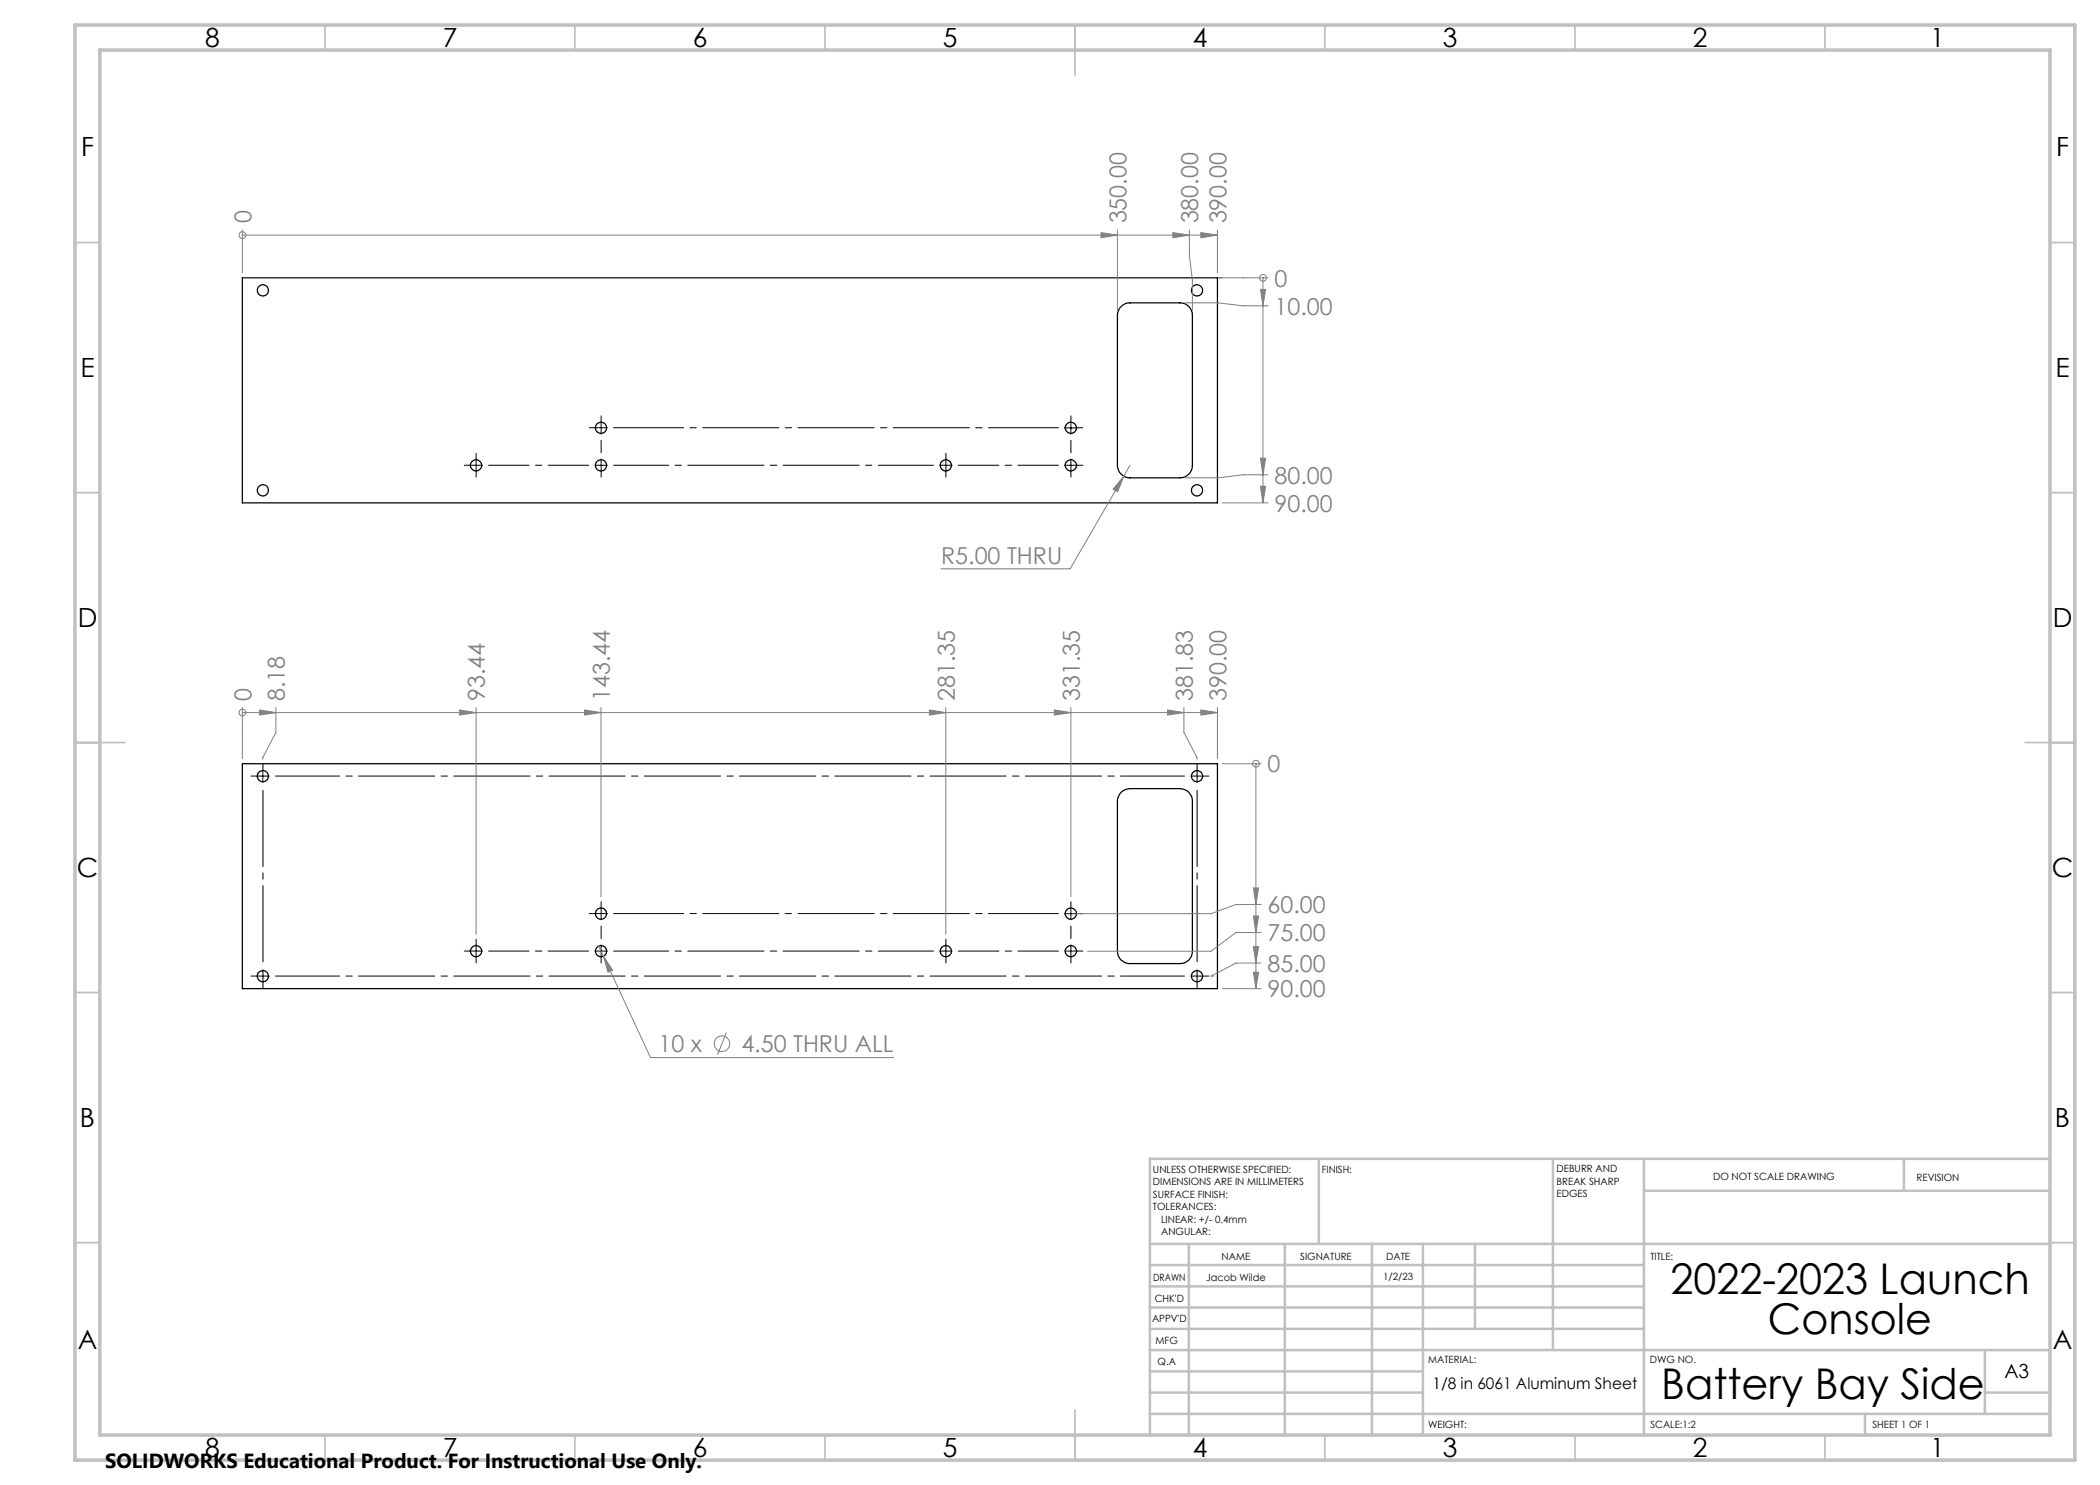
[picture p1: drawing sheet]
<svg xmlns="http://www.w3.org/2000/svg" width="420mm" height="297mm" viewBox="0 0 420 297" stroke-linecap="round" stroke-linejoin="round" font-family="sans-serif">
<g fill="none" stroke="#000" stroke-width=".25">
<path d="M48.5 55.6h195v45h-195zM224.2 61.3a2.32 2.32 0 0 1 1.8-.7h10a2.47 2.47 0 0 1 2.5 2.5v30a2.47 2.47 0 0 1-2.5 2.5h-10a2.53 2.53 0 0 1-2.5-2.5v-30a2.72 2.72 0 0 1 .7-1.8zM48.5 152.7h195v45h-195zM224.2 158.5a2.72 2.72 0 0 1 1.8-.8h10a2.47 2.47 0 0 1 2.5 2.5v30a2.41 2.41 0 0 1-2.5 2.5h-10a2.47 2.47 0 0 1-2.5-2.5v-30a2.72 2.72 0 0 1 .7-1.7z"/>
<circle cx="52.6" cy="58.1" r="1.13"/>
<circle cx="239.4" cy="58.1" r="1.13"/>
<circle cx="52.6" cy="98.1" r="1.12"/>
<circle cx="95.2" cy="93.1" r="1.12"/>
<circle cx="120.2" cy="85.6" r="1.12"/>
<circle cx="120.2" cy="93.1" r="1.12"/>
<circle cx="189.2" cy="93.1" r="1.12"/>
<circle cx="214.2" cy="85.6" r="1.12"/>
<circle cx="214.2" cy="93.1" r="1.12"/>
<circle cx="239.4" cy="98.1" r="1.12"/>
<circle cx="52.6" cy="155.2" r="1.12"/>
<circle cx="239.4" cy="155.2" r="1.12"/>
<circle cx="52.6" cy="195.2" r="1.12"/>
<circle cx="95.2" cy="190.2" r="1.12"/>
<circle cx="120.2" cy="182.7" r="1.12"/>
<circle cx="120.2" cy="190.2" r="1.12"/>
<circle cx="189.2" cy="190.2" r="1.12"/>
<circle cx="214.2" cy="182.7" r="1.12"/>
<circle cx="214.2" cy="190.2" r="1.12"/>
<circle cx="239.4" cy="195.2" r="1.12"/>
</g>
<g fill="none" stroke="#808080" stroke-width=".2">
<path d="M48.5 47h.1M48.5 46v8.6M48.5 47h195M220.2 46.5l3.3 .5-3.3 .6zM223.5 46v16.1M234.6 46.5l3.3 .5-3.3 .6zM237.9 46v5l.6 5v6.1M240.2 46.5l3.3 .5-3.3 .6zM243.5 46v8.6M243.6 55.6h10M252.1 57.9h1l-.5 3.3zM252.6 55.6h.1"/>
<path d="M252.6 55.6v45M237 60.6h6.6l5 .6h5M224.8 95.2l-1.3 3.2-.9-.6zM224.8 95.2l-10.8 18.6h-25.8M226 93.1l-1.2 2.1M252.1 91.6h1l-.5 3.4zM252.1 97.3h1l-.5 3.3zM253.6 95h-5l-5 .6h-6.6M244.5 100.6h9.1M48.5 142.5h.1M48.5 141.5v10.2M48.5 142.5h195"/>
<path d="M51.9 142l3.3 .5-3.3 .5zM55.2 141.5v5l-2.6 5v.4M91.9 142l3.3 .5-3.3 .5zM95.2 141.5v45.4M116.9 142l3.3 .5-3.3 .5zM120.2 141.5v37.8M185.9 142l3.3 .5-3.3 .5zM189.2 141.5v45.4M210.9 142l3.3 .5-3.3 .5zM214.2 141.5v37.8M233.5 142l3.3 .5-3.3 .5zM236.8 141.5v5l2.6 5v.4"/>
<path d="M240.2 142l3.3 .5-3.3 .5zM243.5 141.5v10.2M244.5 152.7h7.7M251.2 152.7h.1M251.2 152.7v45M250.7 177.6h1l-.5 3.3zM119.7 189.2l1 2M120.7 191.2l1.8 2.8-.9 .4zM120.7 191.2l9.4 20.3h48.6M244.5 197.7h7.7M250.7 183.2h1l-.5 3.3zM250.7 189.3h1l-.5 3.3z"/>
<path d="M250.7 194.4h1l-.5 3.3zM252.2 180.9h-5l-5 1.8h-27M252.2 186.5h-5l-5 3.7h-24.7M252.2 192.6h-5l-5 2.6h.6M145.3 206.5l-1.8 4.5"/>
<circle cx="48.5" cy="47" r=".69"/>
<circle cx="252.6" cy="55.6" r=".67"/>
<circle cx="48.5" cy="142.5" r=".68"/>
<circle cx="251.2" cy="152.7" r=".68"/>
<circle cx="144.4" cy="208.7" r="1.55"/>
</g>
<g fill="none" stroke="#000" stroke-width=".2" stroke-dasharray="15.2 1.3 1.3 1.3">
<path d="M94 93h-1.2M95.2 93v-1.2M95.2 93h-1.2M95.2 93v1.3M95.2 93h1.3M95.2 91.8v-1.1M95.2 94.3v1.1M119 85.5h-1.1M120.2 85.5v-1.2M120.2 85.5h-1.2M120.2 85.5v1.3M120.2 85.5h1.3"/>
<path d="M120.2 84.3v-1.1M120.2 93v-1.2M120.2 93h-1.2M120.2 93v1.3M120.2 93h1.3M120.2 94.3v1.1M120.2 90.5v-2.5M189.2 93v-1.2M189.2 93h-1.3M189.2 93v1.3M189.2 93h1.2M189.2 91.8v-1.1"/>
<path d="M189.2 94.3v1.1M214.2 84.3v-1.1M214.2 93v-1.2M214.2 93h-1.3M214.2 93v1.3M214.2 93h1.2M214.2 94.3v1.1M214.2 90.5v-2.5M215.4 85.5h1.2M215.4 93h1.2M51.3 155.2h-1.1M52.6 154v-1.2"/>
<path d="M239.4 155.2v-1.2M239.4 155.2h-1.2M239.4 155.2v1.3M239.4 155.2h1.3M239.4 154v-1.2M240.7 155.2h1.1M51.3 195.2h-1.1M52.6 195.2v-1.2M52.6 195.2h-1.3M52.6 195.2v1.3M52.6 195.2h1.2M52.6 196.5v1.1"/>
<path d="M94 190.2h-1.2M95.2 190.2v-1.2M95.2 190.2h-1.2M95.2 190.2v1.3M95.2 190.2h1.3M95.2 189v-1.2M95.2 191.5v1.1M119 182.7h-1.1M120.2 182.7v-1.2M120.2 182.7h-1.2M120.2 182.7v1.3M120.2 182.7h1.3"/>
<path d="M120.2 181.5v-1.2M120.2 190.2v-1.2M120.2 190.2h-1.2M120.2 190.2v1.3M120.2 190.2h1.3M120.2 191.5v1.1M120.2 187.7v-2.5M189.2 190.2v-1.2M189.2 190.2h-1.3M189.2 190.2v1.3M189.2 190.2h1.2M189.2 189v-1.2"/>
<path d="M189.2 191.5v1.1M214.2 181.5v-1.2M214.2 190.2v-1.2M214.2 190.2h-1.3M214.2 190.2v1.3M214.2 190.2h1.2M214.2 191.5v1.1M214.2 187.7v-2.5M215.4 182.7h1.2M215.4 190.2h1.2M239.4 195.2v-1.2M239.4 195.2h-1.2"/>
<path d="M239.4 195.2v1.3M239.4 195.2h1.3M239.4 196.5v1.1M240.7 195.2h1.1"/>
</g>
<path d="M97.7 93h20M191.7 93h20M97.7 190.2h20M191.7 190.2h20" fill="none" stroke="#000" stroke-width=".2" stroke-dasharray="15.2 1.3 1.3 1.3" stroke-dashoffset="7.1"/>
<path d="M122.7 85.5h89M122.7 182.7h89" fill="none" stroke="#000" stroke-width=".2" stroke-dasharray="15.2 1.3 1.3 1.3" stroke-dashoffset="1.2"/>
<path d="M122.7 93h64M122.7 190.2h64" fill="none" stroke="#000" stroke-width=".2" stroke-dasharray="15.2 1.3 1.3 1.3" stroke-dashoffset="4.2"/>
<path d="M52.6 192.7v-35M239.4 192.7v-35" fill="none" stroke="#000" stroke-width=".2" stroke-dasharray="15.2 1.3 1.3 1.3" stroke-dashoffset="-.4"/>
<path d="M55.1 155.2h181.8M55.1 195.2h181.8" fill="none" stroke="#000" stroke-width=".2" stroke-dasharray="15.2 1.3 1.3 1.3" stroke-dashoffset="2.4"/>
<path d="M212.9 85.6h2.5M214.2 84.3v2.5M51.3 155.2h2.5M52.6 154v2.5M212.9 182.7h2.5M214.2 181.5v2.5" fill="none" stroke="#000" stroke-width=".2"/>
<g fill="none" stroke="#c0c0c0" stroke-width=".35">
<path d="M65 5v5M115 5v5M165 5v5M215 5v10M265 5v5M315 5v5M365 5v5M15 48.5h5M410 48.5h5M15 98.5h5M410 98.5h5M15 148.5h10"/>
<path d="M405 148.5h10M15 198.5h5M410 198.5h5M15 248.5h5M410 248.5h5M65 287v5M115 287v5M165 287v5M215 282v10M265 287v5M315 287v5M365 287v5"/>
</g>
<g fill="none" stroke="#c0c0c0" stroke-width=".5">
<path d="M263.8 231.8v17M310.6 231.8v38.2M328.8 231.8v55.2M328.8 238.2h81.2M380.8 231.8v6.4M410 231.8h-180v55.2M230 248.8h180M230 257.3h98.8M230 253h98.8M237.8 248.8v38.2M257 248.8v38.2M274.4 248.8v38.2"/>
<path d="M284.6 248.8v38.2M295 248.8v17M230 265.8h98.8M230 261.5h98.8M230 278.5h54.6M230 274.3h54.6M230 270h180M397 278.5h13M397 270v12.8M230 282.8h180M373 282.8v4.2"/>
</g>
<path d="M15 5h400v287h-400zM20 10h390v277h-390z" fill="none" stroke="#c0c0c0" stroke-width=".7"/>
<g fill="#808080">
<path d="M252.1 57.9h1l-.5 3.3zM252.1 91.6h1l-.5 3.4zM252.1 97.3h1l-.5 3.3zM250.7 177.6h1l-.5 3.3zM250.7 183.2h1l-.5 3.3zM250.7 189.3h1l-.5 3.3zM250.7 194.4h1l-.5 3.3z"/>
<path d="M220.2 46.5l3.3 .5-3.3 .6zM234.6 46.5l3.3 .5-3.3 .6zM240.2 46.5l3.3 .5-3.3 .6zM91.9 142l3.3 .5-3.3 .5zM116.9 142l3.3 .5-3.3 .5zM185.9 142l3.3 .5-3.3 .5zM210.9 142l3.3 .5-3.3 .5zM240.2 142l3.3 .5-3.3 .5zM233.5 142l3.3 .5-3.3 .5zM51.9 142l3.3 .5-3.3 .5z"/>
<path d="M224.8 95.2l-2.2 2.6 .9 .6zM120.7 191.2l.9 3.2 .9-.4z"/>
</g>
<g font-size="8.5">
<text x="334.1" y="258.8">2022-2023 Launch</text>
<text x="353.6" y="266.9">Console</text>
<text x="332.3" y="279.7">Battery Bay Side</text>
</g>
<g font-size="5.3">
<text x="41" y="9.5">8</text>
<text x="88.5" y="9.5">7</text>
<text x="138.5" y="9.5">6</text>
<text x="188.5" y="9.5">5</text>
<text x="238.5" y="9.5">4</text>
<text x="288.5" y="9.5">3</text>
<text x="338.5" y="9.5">2</text>
<text x="386" y="9.5">1</text>
<text x="16.2" y="31.3">F</text>
<text x="411.2" y="31.3">F</text>
<text x="16.1" y="75.5">E</text>
<text x="411.1" y="75.5">E</text>
<text x="15.5" y="125.5">D</text>
<text x="410.5" y="125.5">D</text>
<text x="15.4" y="175.5">C</text>
<text x="410.4" y="175.5">C</text>
<text x="16" y="225.5">B</text>
<text x="411" y="225.5">B</text>
<text x="15.5" y="269.8">A</text>
<text x="410.5" y="269.8">A</text>
<text x="41" y="291.5">8</text>
<text x="88.5" y="291.5">7</text>
<text x="138.5" y="291.5">6</text>
<text x="188.5" y="291.5">5</text>
<text x="238.5" y="291.5">4</text>
<text x="288.5" y="291.5">3</text>
<text x="338.5" y="291.5">2</text>
<text x="386" y="291.5">1</text>
</g>
<g font-size="4.7" fill="#808080">
<text x="50.3" y="44.7" transform="rotate(-90 50.3 44.7)">0</text>
<text x="225.3" y="44.7" transform="rotate(-90 225.3 44.7)">350.00</text>
<text x="239.7" y="44.7" transform="rotate(-90 239.7 44.7)">380.00</text>
<text x="245.3" y="44.7" transform="rotate(-90 245.3 44.7)">390.00</text>
<text x="254.9" y="57.3">0</text>
<text x="254.9" y="62.9">10.00</text>
<text x="254.9" y="96.7">80.00</text>
<text x="254.9" y="102.3">90.00</text>
<text x="188.2" y="112.7">R5.00 THRU</text>
<text x="50.3" y="140.2" transform="rotate(-90 50.3 140.2)">0</text>
<text x="57" y="140.2" transform="rotate(-90 57 140.2)">8.18</text>
<text x="97" y="140.2" transform="rotate(-90 97 140.2)">93.44</text>
<text x="122" y="140.2" transform="rotate(-90 122 140.2)">143.44</text>
<text x="190.9" y="140.2" transform="rotate(-90 190.9 140.2)">281.35</text>
<text x="215.9" y="140.2" transform="rotate(-90 215.9 140.2)">331.35</text>
<text x="238.6" y="140.2" transform="rotate(-90 238.6 140.2)">381.83</text>
<text x="245.3" y="140.2" transform="rotate(-90 245.3 140.2)">390.00</text>
<text x="253.5" y="154.5">0</text>
<text x="253.5" y="182.6">60.00</text>
<text x="253.5" y="188.3">75.00</text>
<text x="253.5" y="194.4">85.00</text>
<text x="253.5" y="199.5">90.00</text>
<text x="131.7" y="210.4">10 x</text>
<text x="148.3" y="210.4">4.50 THRU ALL</text>
</g>
<text font-size="4.1" x="21" y="293.7">SOLIDWORKS Educational Product. For Instructional Use Only.</text>
<text font-size="3.9" x="400.9" y="275.5">A3</text>
<text font-size="3.2" x="286.5" y="277.9">1/8 in 6061 Aluminum Sheet</text>
<g font-size="2">
<text x="230.6" y="234.6">UNLESS OTHERWISE SPECIFIED:</text>
<text x="230.6" y="237.1">DIMENSIONS ARE IN MILLIMETERS</text>
<text x="230.6" y="239.6">SURFACE FINISH:</text>
<text x="264.4" y="234.6">FINISH:</text>
<text x="311.3" y="234.5">DEBURR AND</text>
<text x="311.3" y="237">BREAK SHARP</text>
<text x="311.3" y="239.5">EDGES</text>
<text x="342.6" y="236">DO NOT SCALE DRAWING</text>
<text x="383.3" y="236.2">REVISION</text>
<text x="230.6" y="242.1">TOLERANCES:</text>
<text x="232.2" y="244.6">LINEAR: +/- 0.4mm</text>
<text x="232.2" y="247.1">ANGULAR:</text>
<text x="244.3" y="252">NAME</text>
<text x="260" y="251.9">SIGNATURE</text>
<text x="277.2" y="251.9">DATE</text>
<text x="330.1" y="251.9">TITLE:</text>
<text x="230.6" y="256.1">DRAWN</text>
<text x="241.2" y="256.1">Jacob Wilde</text>
<text x="276.6" y="255.9">1/2/23</text>
<text x="230.9" y="260.3">CHK'D</text>
<text x="230.4" y="264.4">APPV'D</text>
<text x="231.1" y="268.8">MFG</text>
<text x="231.5" y="273">Q.A</text>
<text x="285.6" y="272.5">MATERIAL:</text>
<text x="330" y="272.5">DWG NO.</text>
<text x="285.6" y="285.5">WEIGHT:</text>
<text x="330.1" y="285.6">SCALE:1:2</text>
<text x="374.5" y="285.6">SHEET 1 OF 1</text>
</g>
</svg>
